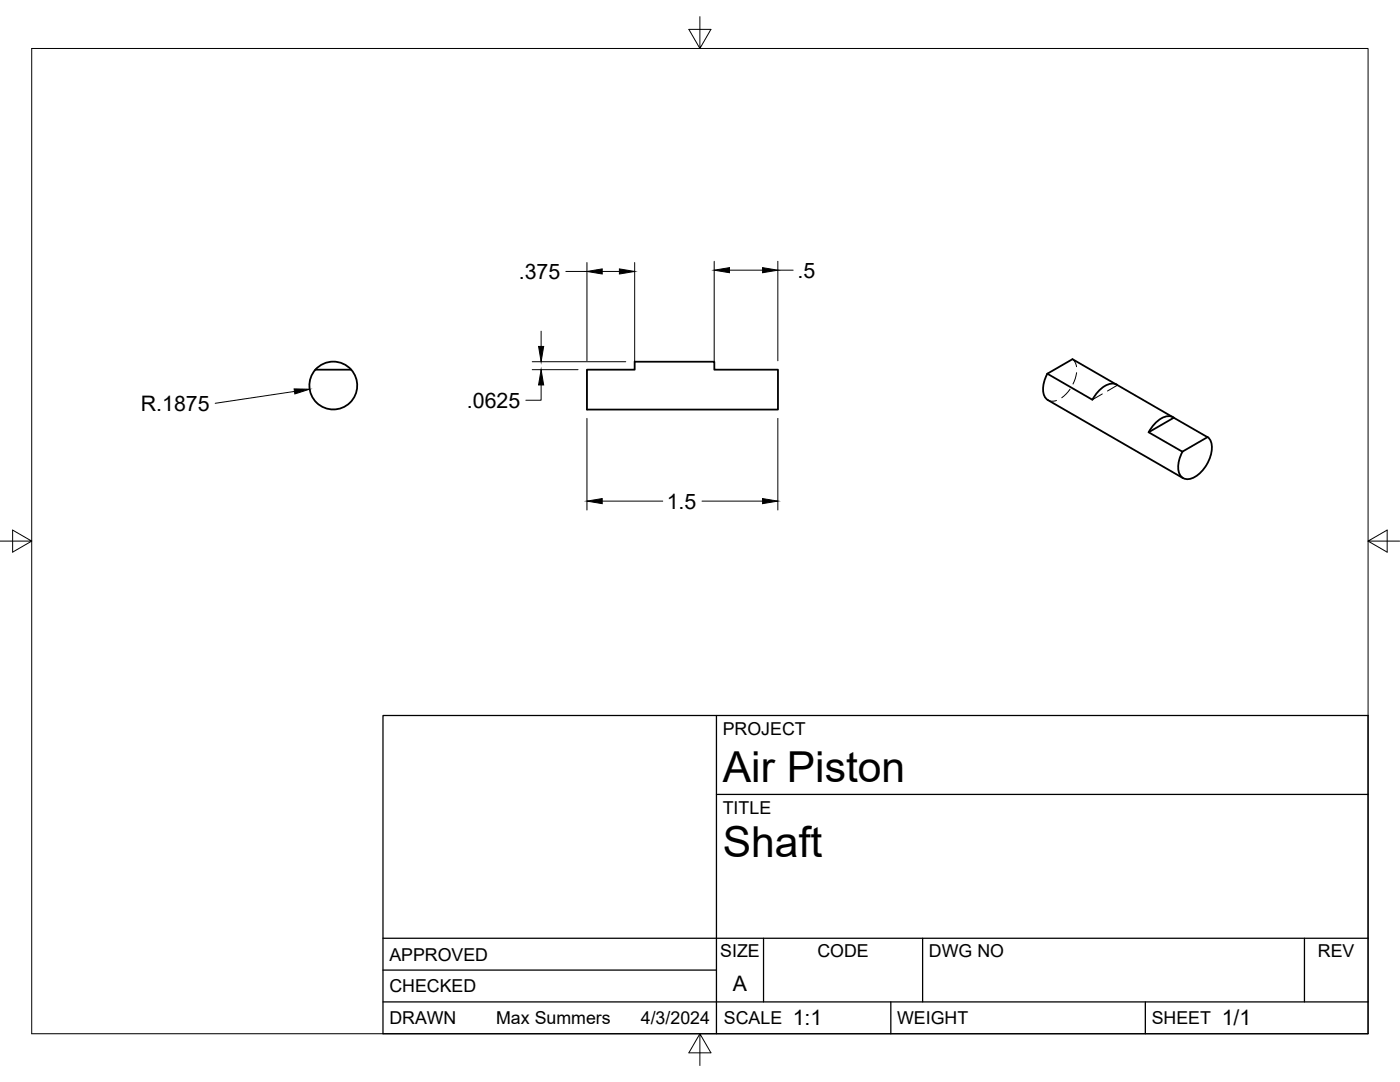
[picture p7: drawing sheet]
<svg xmlns="http://www.w3.org/2000/svg" width="279mm" height="216mm" viewBox="0 0 279 216" stroke-linecap="round" stroke-linejoin="round" font-family="sans-serif">
<!-- layer: Visible -->
<path d="M62.9 73.8h7.1M63 73.7a4.8 4.8 0 0 0 .2 6.7 4.8 4.8 0 0 0 6.6 0 4.8 4.8 0 0 0 .3-6.7M70.1 73.7a4.8 4.8 0 0 0-7.1 0M117.1 73.8h9.6v-1.6h15.9v1.6h12.7v7.9h-38.2zM209 74.6a4.9 4.9 0 0 0-.3 4.9l27.4 15.9M222.8 76.7l-8.8-5-5 2.9 9 5.2M222.9 76.8l11.2 6.5M222.9 76.8a3.4 3.4 0 0 0-3.8 1.4l-1.1 1.6M229.2 86.3l5.1-2.9 6.7 3.8-5 2.9zM234.3 83.3a2.85 2.85 0 0 0-3.5 .9l-.8 .9-.8 1.1M241 87.2a3.4 3.4 0 0 1 .6 3.8 6.4 6.4 0 0 1-4.4 4.6 1.95 1.95 0 0 1-2.1-2.2 6.7 6.7 0 0 1 .9-3.3" fill="none" stroke="#000" stroke-width=".36"/>
<!-- layer: Hidden -->
<path d="M209.1 79.8l.7 .3 1-.2M213.6 77.7l-.9 .9-.8 .8M214 71.7l.5 .5 .3 1M214.9 74.4l-.3 1.2-.5 1M220 78.6l-2 1.2M222.8 76.7l.2 .2-.1-.1M223 76.9l-2 1.1" fill="none" stroke="#000" stroke-width=".2"/>
<!-- layer: Border -->
<path d="M6.3 9.7h266.7v196.6h-266.7zM139.7 3.3v6.4l2.2-3.8h-4.4l2.2 3.8M0 108h6.3l-3.8-2.2v4.4l3.8-2.2M273 108l3.8 2.2v-4.4l-3.8 2.2h6.4M139.7 206.3l-2.2 3.8h4.4l-2.2-3.8v6.3" fill="none" stroke="#000" stroke-width=".2"/>
<!-- layer: Titleblock -->
<path d="M76.4 142.8h196.6v63.5h-196.6zM143 158.5h130M143 142.8v63.5M76.4 199.9h196.6M76.4 193.6h66.6M76.4 187.2h196.6M152.4 187.2v12.7M177.8 199.9v6.4M184.1 187.2v12.7M228.6 199.9v6.4M260.3 187.2v12.7" fill="none" stroke="#000" stroke-width=".25"/>
<!-- layer: FD_Dimensions -->
<g fill="none" stroke="#000" stroke-width=".2">
<path d="M112.9 54.2h4.2M117.1 52.4v19.6M120.2 54.2h3.4M126.7 52.4v19.6M142.5 52.1v19.9M145.6 53.9h6.6M155.2 52.1v19.9M155.2 53.9h3.1M58.8 78.1l-15.9 2.4M106.2 72.2h18.7M106.2 73.8h9.2M108 76.8v3.1h-3.1"/>
<path d="M108 66.1v3M117.1 83.5v18.3M120.2 100h12.1M140.1 100h12.1M155.2 83.5v18.3"/>
</g>
<path d="M117.1 54.2l3.1-.5v1zM123.6 53.7l3.1 .5-3.1 .5zM142.5 53.9l3.1-.5v1zM152.2 53.4l3 .5-3 .5zM58.7 77.6l3.1 .1-3 .9zM107.5 69.1h1l-.5 3.1zM108 73.8l.5 3h-1zM117.1 100l3.1-.5v1zM152.2 99.5l3 .5-3 .5z" fill="#000" stroke="#000" stroke-width=".2"/>
<g font-size="8.5">
<text x="144.3" y="156">Air Piston</text>
<text x="144.3" y="171">Shaft</text>
</g>
<g font-size="4.3">
<text x="103.5" y="55.7">.375</text>
<text x="159.2" y="55.4">.5</text>
<text x="28.1" y="82">R.1875</text>
<text x="93.2" y="81.4">.0625</text>
<text x="133.1" y="101.5">1.5</text>
<text x="146.3" y="197.7">A</text>
<text x="158.2" y="204.6">1:1</text>
<text x="243.8" y="204.6">1/1</text>
</g>
<g font-size="3.5">
<text x="144.3" y="146.6">PROJECT</text>
<text x="144.3" y="162.3">TITLE</text>
<text x="77.7" y="191.7">APPROVED</text>
<text x="143.7" y="191">SIZE</text>
<text x="163.1" y="191">CODE</text>
<text x="185.4" y="191">DWG NO</text>
<text x="263" y="191">REV</text>
<text x="77.7" y="198">CHECKED</text>
<text x="77.7" y="204.4">DRAWN</text>
<text x="99" y="204.4">Max Summers</text>
<text x="127.9" y="204.4">4/3/2024</text>
<text x="144.5" y="204.4">SCALE</text>
<text x="179" y="204.4">WEIGHT</text>
<text x="229.8" y="204.4">SHEET</text>
</g>
</svg>
